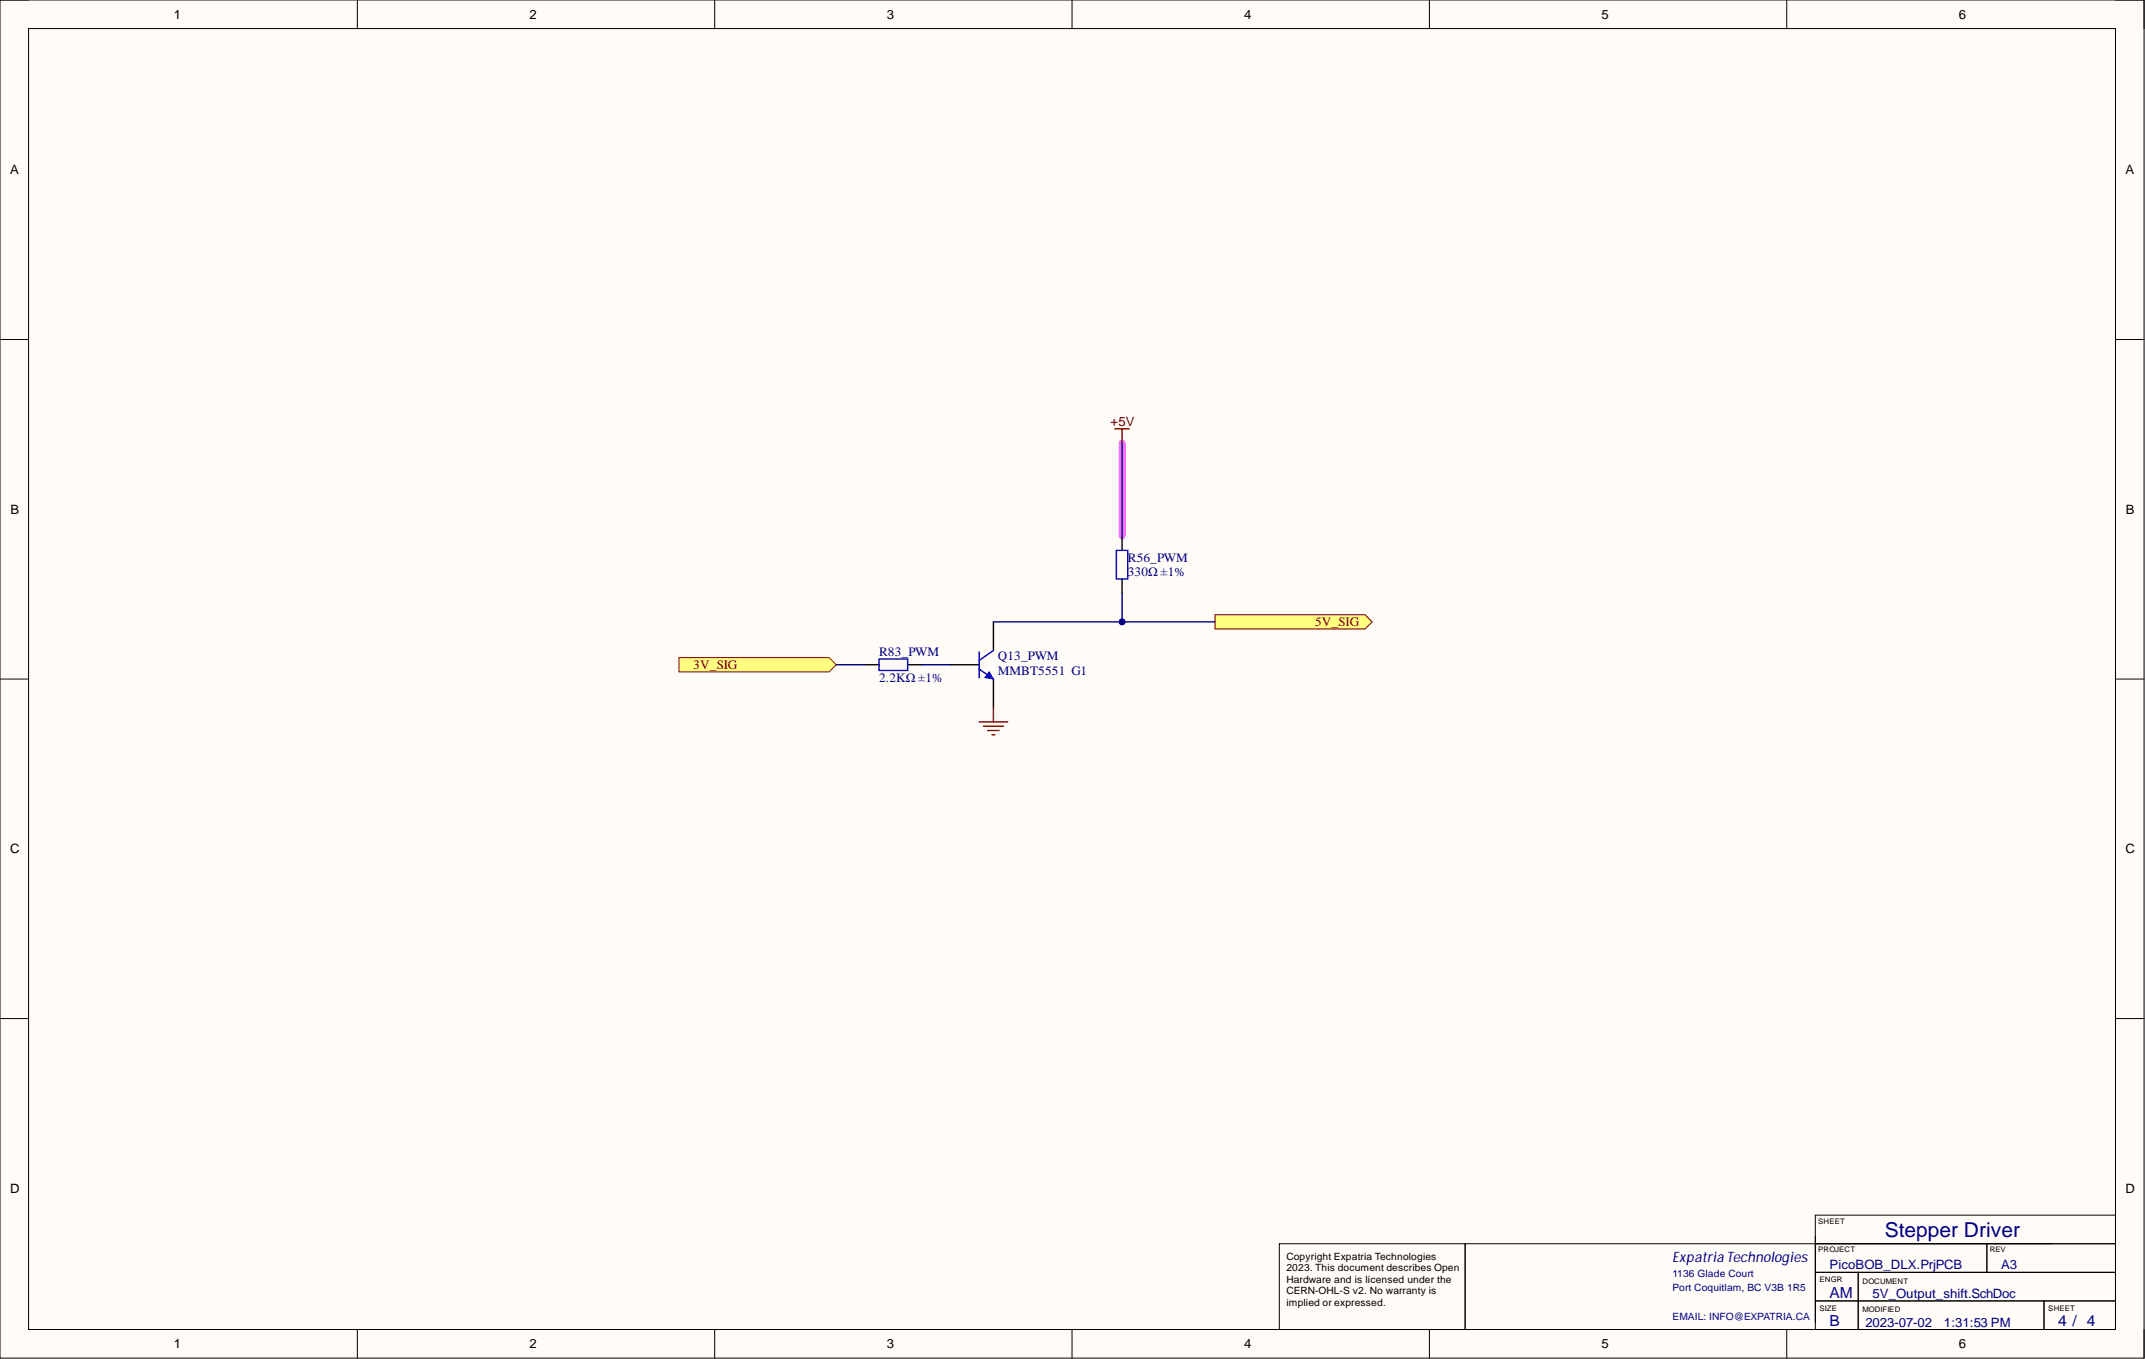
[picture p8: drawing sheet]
<svg xmlns="http://www.w3.org/2000/svg" width="381mm" height="241mm" viewBox="0 0 381 241" stroke-linecap="round" stroke-linejoin="round" font-family="sans-serif">
<path d="M0 0h380.8v241.1h-380.8z" fill-rule="evenodd" fill="#fffcf8"/>
<path d="M0 0h380.8v241.1h-380.8z" fill="none" stroke="#000" stroke-width=".18"/>
<path d="M5.1 5.1h370.7v231h-370.7z" fill-rule="evenodd" fill="#fffcf8"/>
<g fill="none" stroke="#000" stroke-width=".18">
<path d="M0 0h5.1M63.5 0v5.1M126.9 0v5.1M190.4 0v5.1M253.9 0v5.1M317.4 0v5.1M375.8 0h5v5.1M5.1 5.1h370.7v231h-370.7zM0 60.3h5.1M375.8 60.3h5M0 120.6h5.1M375.8 120.6h5"/>
<path d="M0 180.9h5.1M375.8 180.9h5M322.4 215.8h53.4v5h-53.4zM322.4 219.6v15.2M63.5 236.1v5M126.9 236.1v5M190.4 236.1v5M227.2 220.8h33v15.3h-33zM253.9 236.1v5M317.4 236.1v5M322.4 231h7.7v5.1h-7.7zM322.4 225.9h7.7v5.1h-7.7z"/>
<path d="M322.4 220.8h30.5v5.1h-30.5zM330.1 231h33v5.1h-33zM330.1 225.9h45.7v5.1h-45.7zM352.9 220.8h22.9v5.1h-22.9zM363.1 231h12.7v5.1h-12.7zM364.3 220.8h-104.1v15.3M380.8 236.1v5"/>
</g>
<path d="M199.3 78.7v16.5" fill="none" stroke="#ff6eff" stroke-width="1.3"/>
<path d="M168.8 118h5.1M176.5 110.4v5.1M176.5 120.6v5" fill="none" stroke="#000" stroke-width=".25"/>
<path d="M173.9 118.8l2.6 1.8M173.9 115.7v4.6M176.5 115.5l-2.6 1.8" fill="none" stroke="#00f" stroke-width=".25"/>
<path d="M175.7 119.3l.8 1.3-1.6-.3z" fill="#00f"/>
<path d="M175.7 119.3l.8 1.3-1.6-.3z" fill="none" stroke="#00f" stroke-width=".18"/>
<path d="M120.6 116.8h26.7l1.2 1.2-1.2 1.3h-26.7z" fill-rule="evenodd" fill="#ffff80"/>
<path d="M120.6 116.8h26.7l1.2 1.2-1.2 1.3h-26.7z" fill="none" stroke="#800000" stroke-width=".18"/>
<path d="M153.6 118h2.5M161.2 118h2.6" fill="none" stroke="#000" stroke-width=".25"/>
<path d="M156.1 117h5.1v2h-5.1z" fill="none" stroke="#00f" stroke-width=".25"/>
<path d="M198 76.1h2.6M199.3 76.1v2.6M173.9 128.2h5.1M174.7 128.9h3.5M175.4 129.7h2.1M176.2 130.5h.5M176.5 125.6v2.6" fill="none" stroke="#800000" stroke-width=".25"/>
<path d="M215.8 109.1h26.7l1.2 1.3-1.2 1.3h-26.7z" fill-rule="evenodd" fill="#ffff80"/>
<path d="M215.8 109.1h26.7l1.2 1.3-1.2 1.3h-26.7z" fill="none" stroke="#800000" stroke-width=".18"/>
<path d="M199.3 95.2v2.5M199.3 102.8v2.5" fill="none" stroke="#000" stroke-width=".25"/>
<path d="M198.3 97.7h2v5.1h-2z" fill="none" stroke="#00f" stroke-width=".25"/>
<path d="M199.3 78.7v16.5M148.5 118h5.1M163.8 118h5M199.3 105.3v5.1" fill="none" stroke="#000080" stroke-width=".25"/>
<circle cx="199.3" cy="110.4" r=".51" fill="#000080"/>
<circle cx="199.3" cy="110.4" r=".51" fill="none" stroke="#000080" stroke-width=".18"/>
<path d="M176.5 110.4h39.3" fill="none" stroke="#000080" stroke-width=".25"/>
<circle cx="199.3" cy="110.4" r=".51" fill="#000080"/>
<circle cx="199.3" cy="110.4" r=".51" fill="none" stroke="#000080" stroke-width=".18"/>
<text font-size="3.6" fill="#000080" x="334.8" y="219.6">Stepper Driver</text>
<g font-size="2.7" fill="#000080">
<text x="325" y="230.4">AM</text>
<text x="325" y="235.5">B</text>
<text x="365.6" y="235.5">4 / 4</text>
</g>
<text font-size="2.6" fill="#000080" x="297.1" y="224.1">ExpatriaTechnologies</text>
<g font-size="2.3">
<text x="30.9" y="3.3">1</text>
<text x="94" y="3.3">2</text>
<text x="157.5" y="3.3">3</text>
<text x="221" y="3.3">4</text>
<text x="284.4" y="3.3">5</text>
<text x="347.9" y="3.3">6</text>
<text x="1.8" y="31">A</text>
<text x="377.5" y="31">A</text>
<text x="1.9" y="91.2">B</text>
<text x="377.6" y="91.2">B</text>
<text x="1.8" y="151.5">C</text>
<text x="377.5" y="151.5">C</text>
<text x="1.8" y="211.8">D</text>
<text x="377.5" y="211.8">D</text>
<text x="30.9" y="239.4">1</text>
<text x="94" y="239.4">2</text>
<text x="157.5" y="239.4">3</text>
<text x="221" y="239.4">4</text>
<text x="284.4" y="239.4">5</text>
<text x="347.9" y="239.4">6</text>
</g>
<g font-size="2.3" fill="#800000">
<text x="197.3" y="75.6">+5V</text>
<text x="233.6" y="111.2">5V_SIG</text>
<text x="123.1" y="118.8">3V_SIG</text>
</g>
<g font-size="2.3" fill="#000080">
<text x="200.3" y="99.8">R56_PWM</text>
<text x="200.3" y="102.3">330Ω ±1%</text>
<text x="156.1" y="116.5">R83_PWM</text>
<text x="177.2" y="117.3">Q13_PWM</text>
<text x="177.2" y="119.8">MMBT5551 G1</text>
<text x="156.1" y="121.1">2.2KΩ ±1%</text>
<text x="325" y="225.4">PicoBOB_DLX.PrjPCB</text>
<text x="355.4" y="225.4">A3</text>
<text x="332.6" y="230.5">5V_Output_shift.SchDoc</text>
<text x="331.3" y="235.6">2023-07-02</text>
<text x="345.3" y="235.6">1:31:53 PM</text>
</g>
<g font-size="1.8">
<text x="228.5" y="223.7">Copyright Expatria Technologies</text>
<text x="228.5" y="225.7">2023. This document describes Open</text>
<text x="228.5" y="227.8">Hardware and is licensed under the</text>
<text x="228.5" y="229.8">CERN-OHL-S v2. No warranty is</text>
<text x="228.5" y="231.8">implied or expressed.</text>
</g>
<g font-size="1.8" fill="#000080">
<text x="297.1" y="226.8">1136 Glade Court</text>
<text x="297.1" y="229.3">Port Coquitlam, BC V3B 1R5</text>
<text x="297.1" y="234.4">EMAIL: INFO@EXPATRIA.CA</text>
</g>
<g font-size="1.4">
<text x="322.9" y="217.3">SHEET</text>
<text x="322.9" y="222.4">PROJECT</text>
<text x="323.2" y="227.7">ENGR</text>
<text x="330.8" y="227.9">DOCUMENT</text>
<text x="353.4" y="222.4">REV</text>
<text x="323.2" y="232.8">SIZE</text>
<text x="330.8" y="233">MODIFIED</text>
<text x="363.8" y="232.8">SHEET</text>
</g>
</svg>
